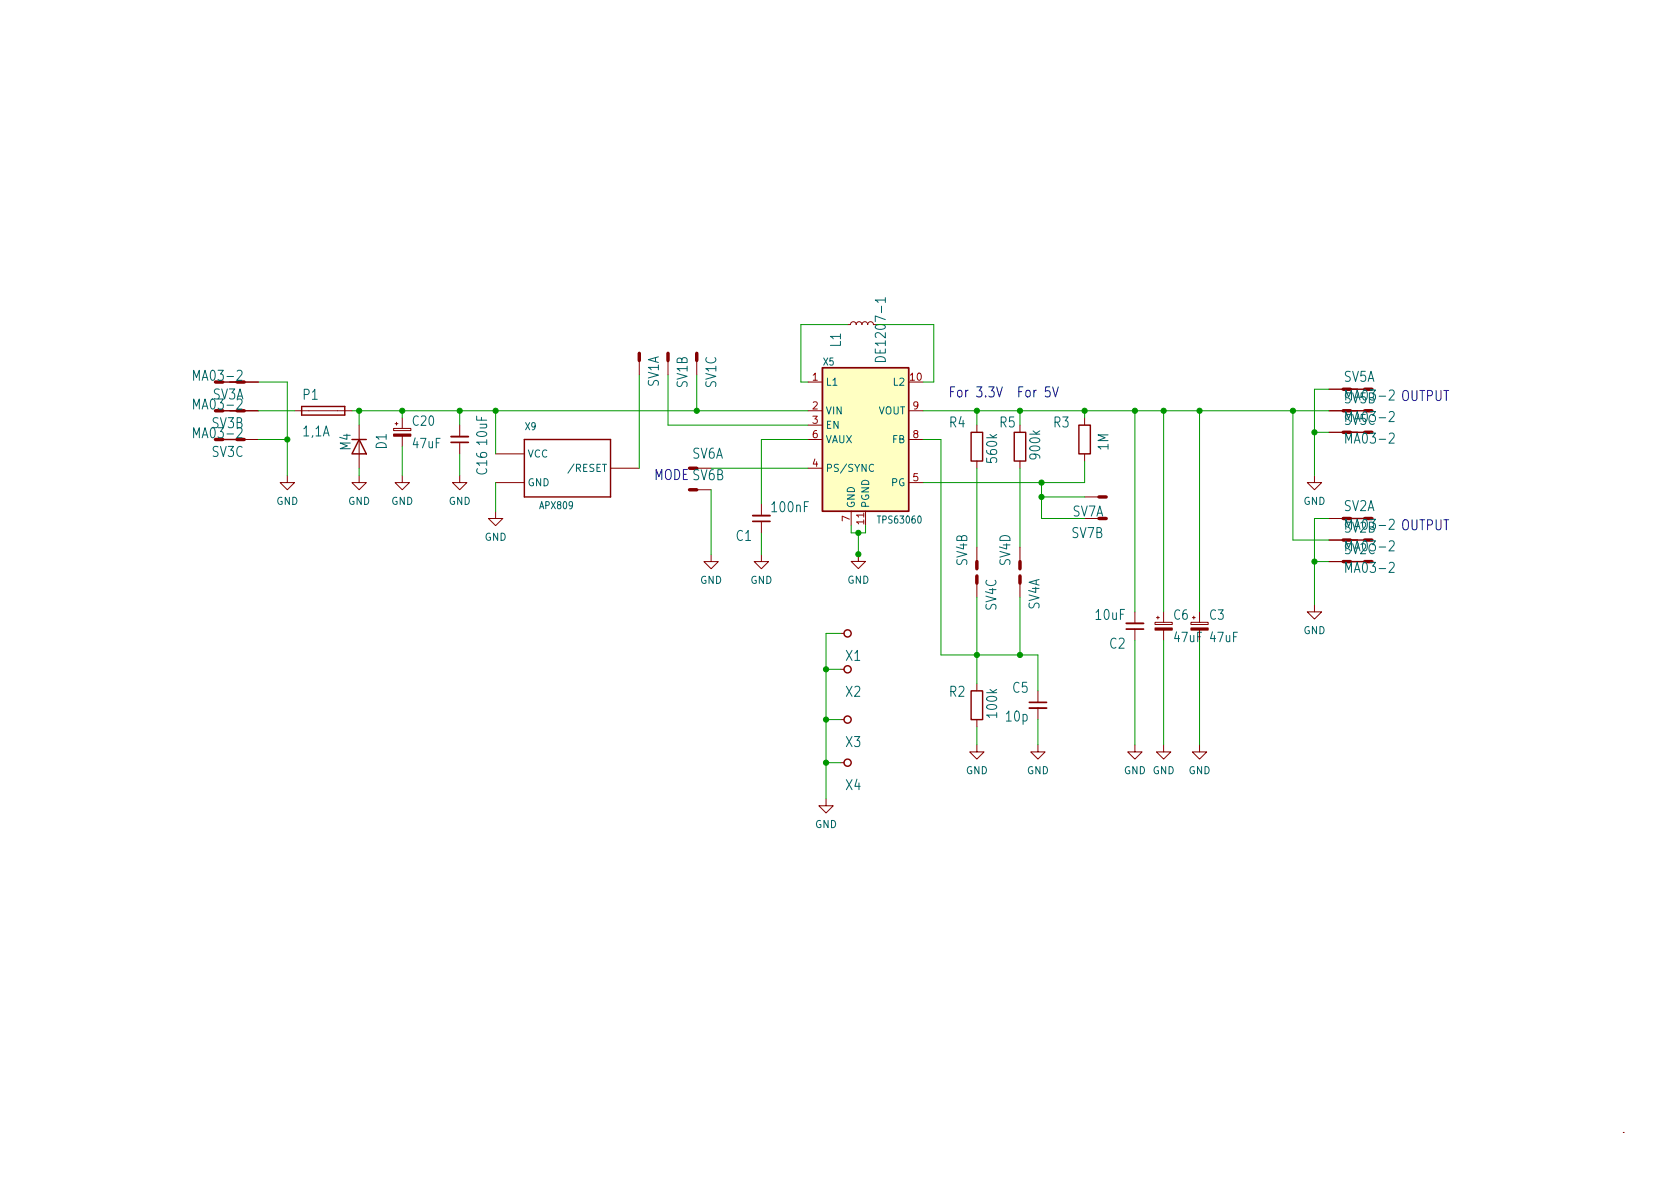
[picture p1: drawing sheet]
<svg xmlns="http://www.w3.org/2000/svg" width="297mm" height="210mm" viewBox="0 0 297 210" stroke-linecap="round" stroke-linejoin="round" font-family="sans-serif">
<g fill="none" stroke="#840000" stroke-width=".18">
<path d="M154.4 57.4l-.1-.3-.3-.2-.4 .1-.2 .4-.1-.3-.3-.2-.4 .1-.2 .4-.2-.4-.4-.1-.3 .2-.1 .3-.2-.4-.3-.1-.4 .1-.1 .4h-.5M40.6 67.6h5.1M40.6 72.6h5.1M40.6 77.7h5.1M52.1 72.6h10.1M63.5 75.2v7.6M69.6 75.8h3v.3h-3zM69.8 74.9h.6M70.1 74.7v.5M71.1 73.9v1.9M71.1 77.1v1.9M81.3 75.2v2"/>
<path d="M81.3 78.2v2.1M113 63.7v2.6M118.1 63.7v2.6M123.2 63.7v2.6M142.9 67.6h2.5M142.9 72.6h2.5M142.9 75.2h2.5M142.9 77.7h2.5M160.7 72.6h2.5M160.7 77.7h2.5M172.7 75.2v1.2M180.3 75.2v1.2"/>
<path d="M191.8 73.9v1.3M234.9 76.4h5.1M234.9 72.6h5.1M234.9 68.8h5.1M50.8 84.1v1.2h1.3l-1.3 1.3-1.3-1.3h1.3M63.5 84.1v1.2h1.3l-1.3 1.3-1.3-1.3h1.3M71.1 84.1v1.2h1.3l-1.3 1.3-1.3-1.3h1.3M81.3 84.1v1.2h1.2l-1.2 1.3-1.3-1.3h1.3M87.6 90.4v1.3h1.3l-1.3 1.3-1.2-1.3h1.2M87.6 85.3h5.1M87.6 80.3h5.1M107.9 82.8h5.1"/>
<path d="M123.2 86.6h2.5M125.7 98v1.3h1.3l-1.3 1.3-1.2-1.3h1.2M134.6 98v1.3h1.3l-1.3 1.3-1.3-1.3h1.3M134.6 89.1v2.1M134.6 92.2v2M142.9 82.8h2.5M150.5 90.4v2.6M151.8 98v1.3h1.2l-1.2 1.2-1.3-1.2h1.3M153 90.4v2.6M160.7 85.3h2.5M172.7 81.5v1.3M172.7 96.8v2.5"/>
<path d="M180.3 81.5v1.3M180.3 96.8v2.5M191.8 87.9h2.5M191.8 80.3v1.2M232.4 84.1v1.2h1.3l-1.3 1.3-1.3-1.3h1.3M234.9 91.7h5.1M234.9 99.3h5.1M234.9 95.5h5.1M148.6 112h.6M148.6 118.4h.6M172.7 103.1v2.6M180.3 103.1v2.6"/>
<path d="M200.7 108.2v2M200.7 111.2v2.1M204.2 110.1h3.1v.3h-3.1zM204.5 109.2h.5M204.7 109v.5M205.7 108.2v1.9M205.7 111.4v1.9M210.6 110.1h3v.3h-3zM210.8 109.2h.5M211.1 109v.5M212.1 108.2v1.9M232.4 106.9v1.3h1.3l-1.3 1.3-1.3-1.3h1.3"/>
<path d="M148.6 127.2h.6M148.6 134.9h.6M172.7 131.7v1.3h1.3l-1.3 1.2-1.3-1.2h1.3M172.7 120.9v1.3M172.7 127.2v1.3M183.5 131.7v1.3h1.3l-1.3 1.2-1.3-1.2h1.3M183.5 122.2v2M183.5 125.2v2M200.7 131.7v1.3h1.2l-1.2 1.2-1.3-1.2h1.3M205.7 131.7v1.3h1.3l-1.3 1.2-1.2-1.2h1.2M212.1 131.7v1.3h1.3l-1.3 1.2-1.3-1.2h1.3M146 141.2v1.3h1.3l-1.3 1.3-1.2-1.3h1.2"/>
<path d="M287 200.3h.1"/>
</g>
<path d="M79.8 77.2h3M133.1 91.2h3M199.1 110.2h3.1M182 125.2h3" fill="none" stroke="#840000" stroke-width=".33"/>
<path d="M79.8 78.2h3M133.1 92.2h3M199.1 111.2h3.1M182 124.2h3" fill="none" stroke="#840000" stroke-width=".3"/>
<g fill="none" stroke="#840000" stroke-width=".61">
<path d="M41.9 67.6h1.3M41.9 72.6h1.3M41.9 77.7h1.3M113 62.5v1.2M118.1 62.5v1.2M123.2 62.5v1.2M237.5 76.4h1.3M121.9 86.6h1.3M172.7 99.3v1.3M180.3 99.3v1.3M194.3 87.9h1.3M237.5 99.3h1.3"/>
<path d="M172.7 101.8v1.3M180.3 101.8v1.3"/>
</g>
<g fill="none" stroke="#840000" stroke-width=".25">
<path d="M38.1 77.7h5.1M38.1 72.6h5.1M38.1 67.6h5.1M53.3 71.9h7.7v1.5h-7.7zM62.2 77.7h2.6M63.5 77.7l1.3 2.6h-2.6zM92.7 77.7h15.2v10.2h-15.2zM145.4 65h15.3v25.4h-15.3zM171.7 76.4h2v5.1h-2zM179.3 76.4h2.1v5.1h-2.1zM190.8 75.2h2v5.1h-2zM237.5 76.4h5.1"/>
<path d="M237.5 72.6h5.1M237.5 68.8h5.1M237.5 91.7h5.1M237.5 99.3h5.1M237.5 95.5h5.1M171.7 122.2h2v5h-2z"/>
<circle cx="149.9" cy="112" r=".63"/>
<circle cx="149.9" cy="118.4" r=".63"/>
<circle cx="149.9" cy="127.2" r=".63"/>
<circle cx="149.9" cy="134.9" r=".63"/>
</g>
<g fill="#840000" stroke="#840000" stroke-width=".18">
<path d="M204.2 111h3.1v.4h-3.1z"/>
<path d="M210.6 111h3v.4h-3z"/>
<path d="M69.6 76.8h3v.3h-3z"/>
</g>
<path d="M156.5 53.1h-1.7l.5 .4M156.5 52.6v.9M154.8 63.4a1.1 1.1 0 0 1 1.7 .2v.3h-1.7zM243.8 73.9h1.2M243.8 70.1h1.2M245.6 72.9l.3-.1h.3l.2 .1 .1 .4-.1 .2-.8 1.1h.9M245.6 69.1l.3-.1h.3l.2 .1 .1 .4-.1 .2-.8 1h.9M154.5 82.2a.6 .6 0 0 0-.9 .4 .6 .6 0 0 0 .6 .8l.3-.1M243.8 92.9h1.2M243.8 96.7h1.2M245.6 92l.3-.2h.3l.2 .2 .1 .3-.1 .3-.8 1h.9M245.6 95.8l.3-.2h.3l.2 .2 .1 .3-.1 .3-.8 1h.9" fill="none" stroke="#006464" stroke-width=".18"/>
<path d="M145.4 65h15.3v25.4h-15.3z" fill="#ffffc2" stroke="#ffffc2" stroke-width=".18"/>
<path d="M176.2 68.4l.5 1.8 .5-1.8M186.1 68.4l.5 1.8 .5-1.8" fill="none" stroke="#0000c2" stroke-width=".18"/>
<g fill="none" stroke="#009600" stroke-width=".18">
<path d="M149.9 57.4h-8.3v10.2h1.3M154.9 57.4h10.2v10.2h-1.9M45.7 67.6h5.1v16.5M45.7 77.7h5.1M45.7 72.6h6.4M62.2 72.6h80.7M63.5 72.6v2.6M71.1 72.6v1.3M71.1 79v5.1M81.3 72.6v2.6M87.6 72.6v7.7M113 66.3v16.5"/>
<path d="M118.1 66.3v8.9h24.8M123.2 66.3v6.3M142.9 77.7h-8.3v11.4M163.2 77.7h3.2v38.1h17.1v6.4M163.2 72.6h71.7M172.7 72.6v2.6M180.3 72.6v2.6M191.8 72.6v1.3M200.7 72.6v35.6M205.7 72.6v35.6M212.1 72.6v35.6M228.6 72.6v22.9h6.3"/>
<path d="M232.4 76.4h2.5M234.9 68.8h-2.5v15.3M63.5 82.8v1.3M81.3 80.3v3.8M87.6 85.3v5.1M125.7 82.8h17.2M125.7 86.6v11.4M134.6 94.2v3.8M150.5 93v1.2h2.5v-1.2M151.8 94.2v3.8M172.7 82.8v14M180.3 82.8v14"/>
<path d="M184.1 87.9h7.7M184.1 85.3v6.4h7.7M191.8 81.5v3.8h-28.6M232.4 99.3h2.5M234.9 91.7h-2.5v15.2M146 118.4h2.6M148.6 112h-2.6v29.2M172.7 105.7v15.2M180.3 105.7v10.1M200.7 113.3v18.4M205.7 113.3v18.4M212.1 113.3v18.4"/>
<path d="M146 127.2h2.6M146 134.9h2.6M172.7 128.5v3.2M183.5 127.2v4.5"/>
</g>
<g fill="#009600" stroke="#009600" stroke-width=".18">
<circle cx="81.3" cy="72.6" r=".46"/>
<circle cx="71.1" cy="72.6" r=".46"/>
<circle cx="50.8" cy="77.7" r=".46"/>
<circle cx="87.6" cy="72.6" r=".46"/>
<circle cx="63.5" cy="72.6" r=".46"/>
<circle cx="172.7" cy="72.6" r=".46"/>
<circle cx="184.1" cy="87.9" r=".46"/>
<circle cx="184.1" cy="85.3" r=".46"/>
<circle cx="180.3" cy="72.6" r=".46"/>
<circle cx="212.1" cy="72.6" r=".46"/>
<circle cx="205.7" cy="72.6" r=".46"/>
<circle cx="200.7" cy="72.6" r=".46"/>
<circle cx="232.4" cy="76.4" r=".46"/>
<circle cx="228.6" cy="72.6" r=".46"/>
<circle cx="191.8" cy="72.6" r=".46"/>
<circle cx="232.4" cy="99.3" r=".46"/>
<circle cx="123.2" cy="72.6" r=".46"/>
<circle cx="151.8" cy="94.2" r=".46"/>
<circle cx="151.8" cy="98" r=".46"/>
<circle cx="172.7" cy="115.8" r=".46"/>
<circle cx="180.3" cy="115.8" r=".46"/>
<circle cx="146" cy="134.9" r=".46"/>
<circle cx="146" cy="118.4" r=".46"/>
<circle cx="146" cy="127.2" r=".46"/>
</g>
<g font-size="2.5" fill="#006464">
<text x="148.7" y="61.3" transform="rotate(-90 148.7 61.3)">L1</text>
<text x="156.6" y="63.1" transform="rotate(-90 156.6 63.1)">DE1207-1</text>
<text x="34.7" y="67.3">MA03-2</text>
<text x="37.6" y="70.6">SV3A</text>
<text x="53.6" y="70.7">P1</text>
<text x="116.5" y="68.4" transform="rotate(-90 116.5 68.4)">SV1A</text>
<text x="121.6" y="68.5" transform="rotate(-90 121.6 68.5)">SV1B</text>
<text x="126.7" y="68.5" transform="rotate(-90 126.7 68.5)">SV1C</text>
<text x="237.6" y="67.5">SV5A</text>
<text x="237.7" y="71.3">SV5B</text>
<text x="34.7" y="72.4">MA03-2</text>
<text x="34.7" y="77.5">MA03-2</text>
<text x="37.5" y="75.7">SV3B</text>
<text x="53.7" y="77.2">1,1A</text>
<text x="167.9" y="75.6">R4</text>
<text x="176.8" y="75.6">R5</text>
<text x="186.3" y="75.6">R3</text>
<text x="237.7" y="75.1">SV5C</text>
<text x="37.5" y="80.8">SV3C</text>
<text x="62" y="79.6" transform="rotate(-90 62 79.6)">M4</text>
<text x="68.4" y="79.4" transform="rotate(-90 68.4 79.4)">D1</text>
<text x="86.1" y="83.8" transform="rotate(-90 86.1 83.8)">C16</text>
<text x="86.1" y="78.6" transform="rotate(-90 86.1 78.6)">10uF</text>
<text x="122.4" y="81.1">SV6A</text>
<text x="176.3" y="81.7" transform="rotate(-90 176.3 81.7)">560k</text>
<text x="183.9" y="81" transform="rotate(-90 183.9 81)">900k</text>
<text x="196" y="79.6" transform="rotate(-90 196 79.6)">1M</text>
<text x="238.4" y="78.4">MA03-2</text>
<text x="130.2" y="95.7">C1</text>
<text x="136.6" y="90.6">100nF</text>
<text x="189.5" y="95.2">SV7B</text>
<text x="237.6" y="90.4">SV2A</text>
<text x="237.7" y="94.2">SV2B</text>
<text x="171" y="100" transform="rotate(-90 171 100)">SV4B</text>
<text x="178.7" y="100" transform="rotate(-90 178.7 100)">SV4D</text>
<text x="237.7" y="98">SV2C</text>
<text x="238.4" y="101.3">MA03-2</text>
<text x="176.2" y="107.9" transform="rotate(-90 176.2 107.9)">SV4C</text>
<text x="183.8" y="107.8" transform="rotate(-90 183.8 107.8)">SV4A</text>
<text x="193.8" y="109.6">10uF</text>
<text x="149.6" y="116.9">X1</text>
<text x="196.2" y="114.7">C2</text>
<text x="149.6" y="123.2">X2</text>
<text x="167.9" y="123.2">R2</text>
<text x="179.1" y="122.5">C5</text>
<text x="176.3" y="126.7" transform="rotate(-90 176.3 126.7)">100k</text>
<text x="178" y="127.6">10p</text>
<text x="149.6" y="132.1">X3</text>
<text x="149.6" y="139.7">X4</text>
</g>
<g font-size="2.5" fill="#0000c2">
<text x="167.6" y="70.3">For 3.3V</text>
<text x="179.7" y="70.3">For 5V</text>
<text x="247.6" y="70.9">OUTPUT</text>
<text x="115.6" y="84.9">MODE SV6B</text>
<text x="247.6" y="93.8">OUTPUT</text>
</g>
<text font-size="2.5" fill="#840000" x="189.6" y="91.3">SV7A</text>
<g font-size="2.3" fill="#006464">
<text x="73" y="75.3">C20</text>
<text x="73.1" y="79.3">47uF</text>
<text x="207.5" y="109.6">C6</text>
<text x="213.9" y="109.6">C3</text>
<text x="214.1" y="113.6">47uF</text>
</g>
<text font-size="2.3" fill="#840000" x="207.7" y="113.6">47uF</text>
<g font-size="1.8" fill="#006464">
<text x="145.6" y="64.6">X5</text>
<text x="145.9" y="68.2">L1</text>
<text x="158.1" y="68.2">L2</text>
<text x="92.9" y="76.1">X9</text>
<text x="145.9" y="73.3">VIN</text>
<text x="145.9" y="75.8">EN</text>
<text x="155.2" y="73.3">VOUT</text>
<text x="93.2" y="80.9">VCC</text>
<text x="101.1" y="83.4">/RESET</text>
<text x="145.9" y="83.4">PS/SYNC</text>
<text x="145.9" y="78.4">VAUX</text>
<text x="157.8" y="78.4">FB</text>
<text x="48.8" y="89.3">GND</text>
<text x="61.5" y="89.3">GND</text>
<text x="69.2" y="89.3">GND</text>
<text x="79.3" y="89.3">GND</text>
<text x="93.2" y="86">GND</text>
<text x="151.1" y="89.9" transform="rotate(-90 151.1 89.9)">GND</text>
<text x="153.7" y="89.9" transform="rotate(-90 153.7 89.9)">PGND</text>
<text x="157.6" y="86">PG</text>
<text x="230.4" y="89.3">GND</text>
<text x="85.7" y="95.6">GND</text>
<text x="95.6" y="90">APX809</text>
<text x="155.5" y="92.6">TPS63060</text>
<text x="123.8" y="103.2">GND</text>
<text x="132.7" y="103.2">GND</text>
<text x="149.8" y="103.2">GND</text>
<text x="230.4" y="112.1">GND</text>
<text x="170.8" y="136.9">GND</text>
<text x="181.5" y="136.9">GND</text>
<text x="198.7" y="136.9">GND GND</text>
<text x="210.1" y="136.9">GND</text>
<text x="144.1" y="146.4">GND</text>
</g>
<g font-size="1.8" fill="#a90000">
<text x="143.7" y="67.3">1</text>
<text x="160.9" y="67.3">10</text>
<text x="143.7" y="72.4">2</text>
<text x="143.7" y="74.9">3</text>
<text x="143.7" y="77.5">6</text>
<text x="161.4" y="77.5">8</text>
<text x="161.4" y="72.4">9</text>
<text x="143.7" y="82.5">4</text>
<text x="161.4" y="85.1">5</text>
<text x="150.2" y="92.2" transform="rotate(-90 150.2 92.2)">7</text>
<text x="152.8" y="92.7" transform="rotate(-90 152.8 92.7)">11</text>
</g>
</svg>
